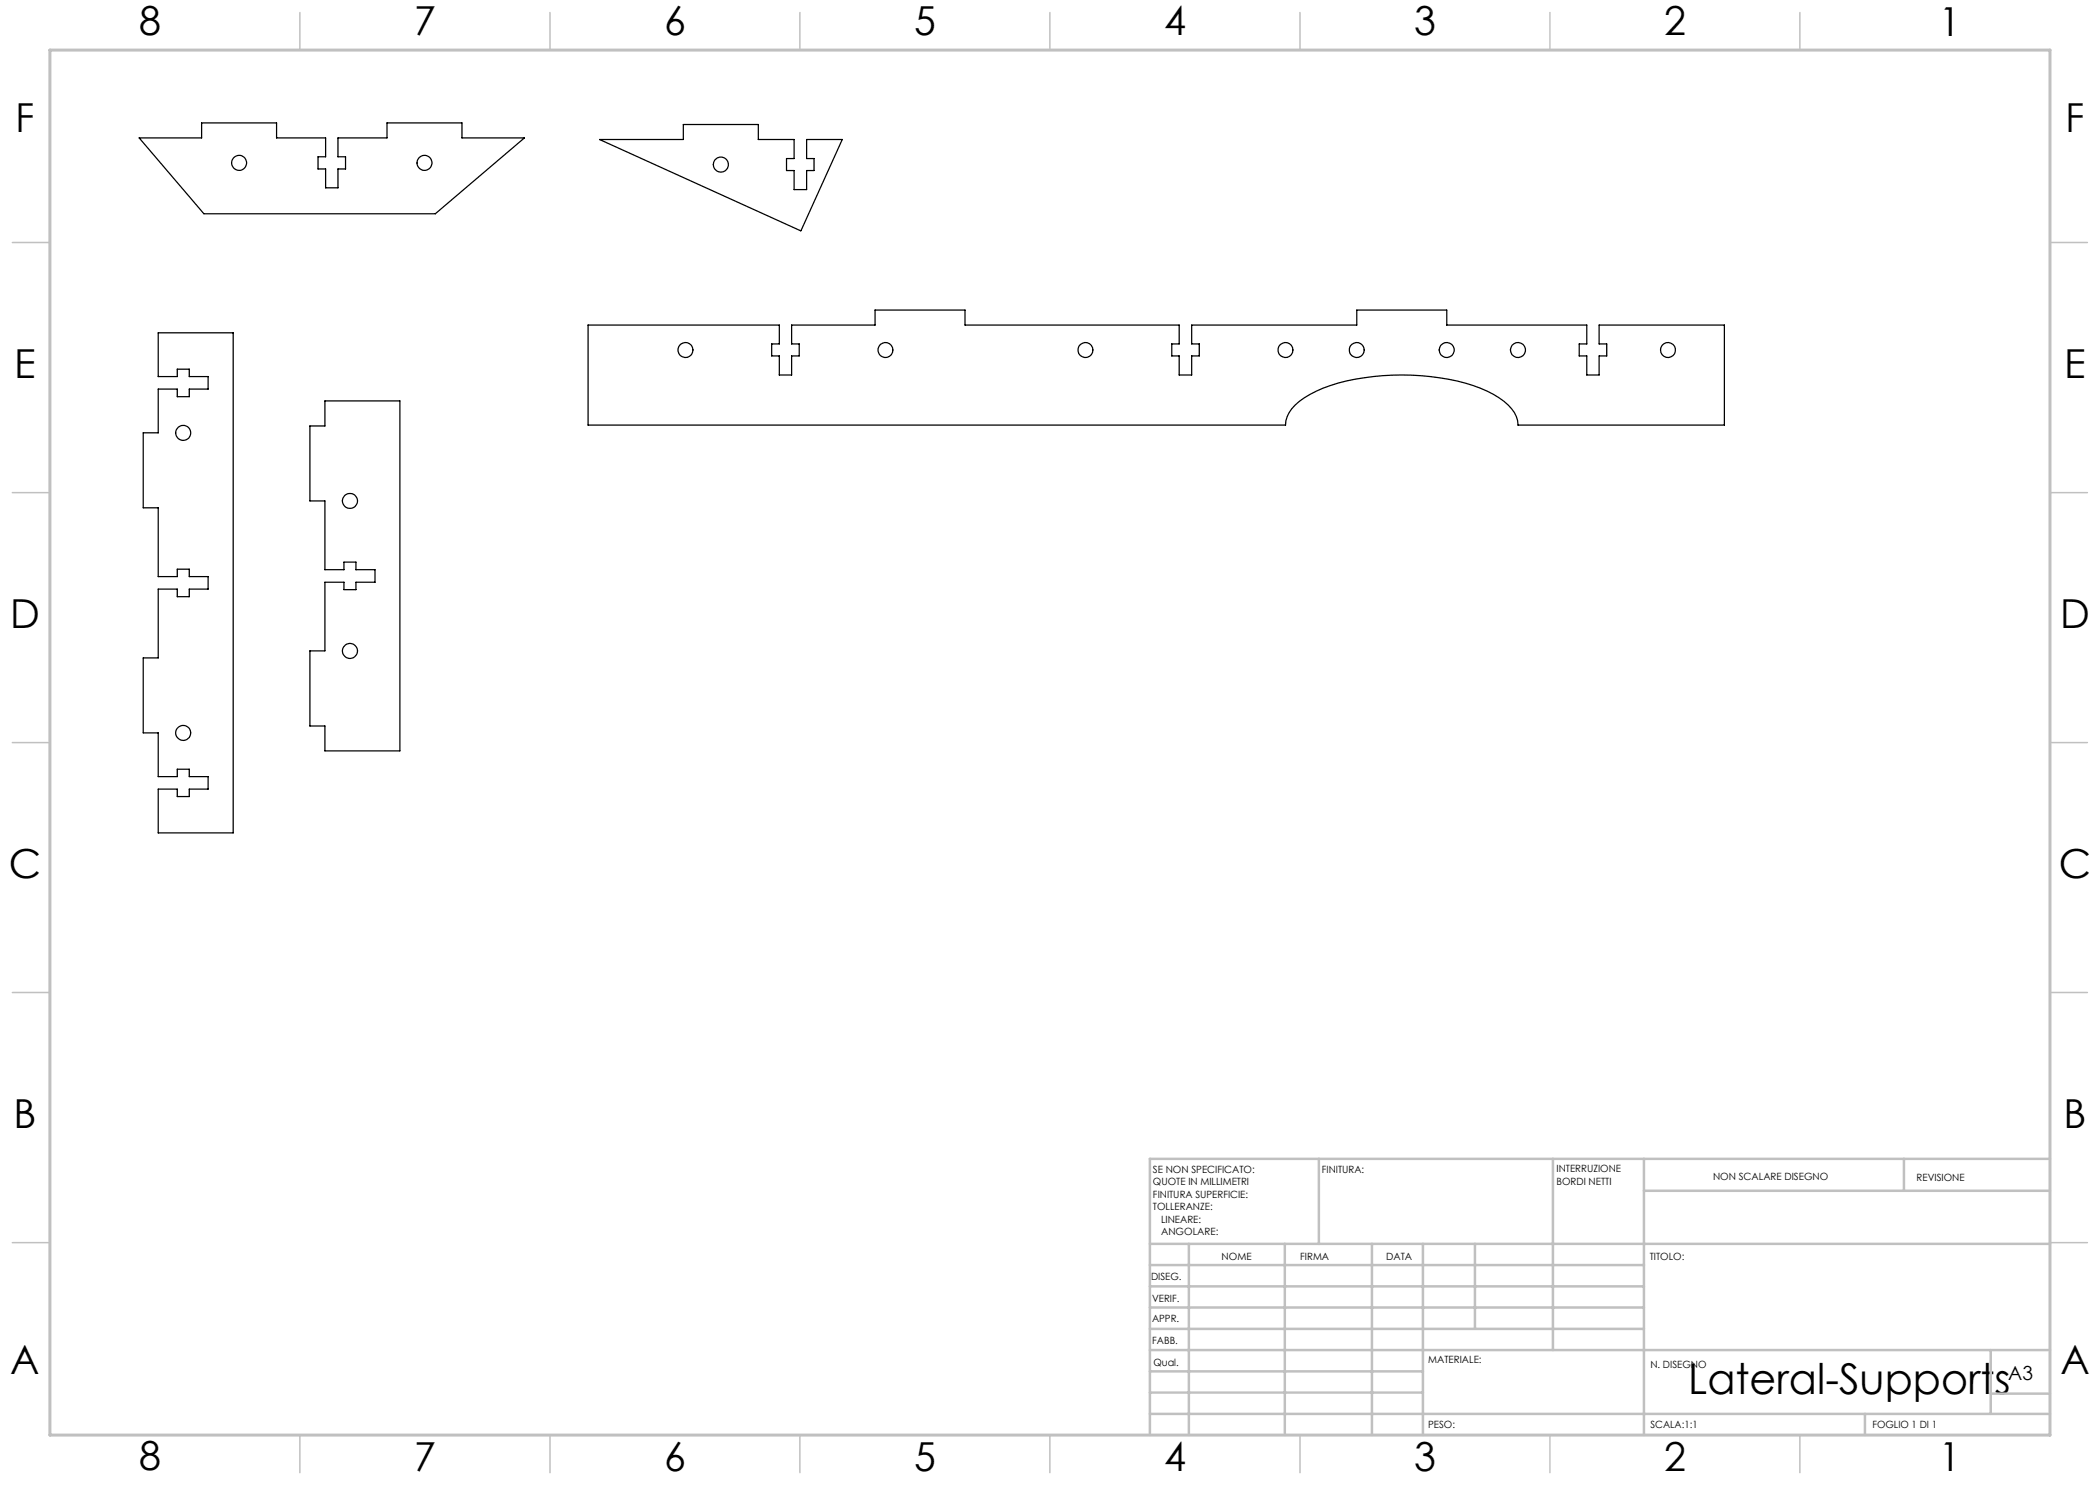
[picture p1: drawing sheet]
<svg xmlns="http://www.w3.org/2000/svg" width="420mm" height="297mm" viewBox="0 0 420 297" stroke-linecap="round" stroke-linejoin="round" font-family="sans-serif">
<path d="M410 231.8v55.2h-187.2" fill="none" stroke="#c0c0c0" stroke-width=".2"/>
<g fill="none" stroke="#c0c0c0" stroke-width=".5">
<path d="M263.8 231.8v17M310.6 231.8v38.2M328.8 231.8v55.2M328.8 238.2h81.2M380.8 231.8v6.4M410 231.8h-180v55.2M230 248.8h180M230 257.3h98.8M230 253h98.8M237.8 248.8v38.2M257 248.8v38.2M274.4 248.8v38.2"/>
<path d="M284.6 248.8v38.2M295 248.8v17M230 265.8h98.8M230 261.5h98.8M230 278.5h54.6M230 274.3h54.6M230 270h180M398.1 270v12.8M398.1 278.7h11.9M230 282.8h180M373 282.8v4.2"/>
</g>
<g fill="none" stroke="#c0c0c0" stroke-width=".3">
<path d="M60 2.5v7.5M110 2.5v7.5M160 2.5v7.5M210 2.5v7.5M260 2.5v7.5M310 2.5v7.5M360 2.5v7.5M2.5 48.5h7.5M410 48.5h7.5M2.5 98.5h7.5M410 98.5h7.5M2.5 148.5h7.5"/>
<path d="M410 148.5h7.5M2.5 198.5h7.5M410 198.5h7.5M2.5 248.5h7.5M410 248.5h7.5M60 287v7.5M110 287v7.5M160 287v7.5M210 287v7.5M260 287v7.5M310 287v7.5M360 287v7.5"/>
</g>
<path d="M10 10h400v277h-400z" fill="none" stroke="#c0c0c0" stroke-width=".6"/>
<g fill="none" stroke="#000" stroke-width=".25">
<path d="M27.8 27.6h12.5v-3h15v3h9.8v3.8h-1.5v2.4h1.5v3.8h2.5v-3.8h1.5v-2.4h-1.5v-3.8h9.8v-3h15v3h12.5l-17.8 15.2h-46.3zM119.9 27.9h16.8v-3h15v3h7.1v3.8h-1.5v2.4h1.5v3.8h2.5v-3.8h1.5v-2.4h-1.5v-3.8h7.2l-8.3 18.2zM31.6 66.6h15v100h-15v-8.8h3.9v1.5h2.4v-1.5h3.7v-2.5h-3.7v-1.5h-2.4v1.5h-3.9v-8.7h-3v-15h3v-13.8h3.9v1.5h2.4v-1.5h3.7v-2.5h-3.7v-1.5h-2.4v1.5h-3.9v-13.7h-3v-15h3v-8.8h3.9v1.5h2.4v-1.5h3.7v-2.5h-3.7v-1.5h-2.4v1.5h-3.9zM117.6 65h38.3v3.8h-1.6v2.4h1.6v3.8h2.4v-3.8h1.5v-2.4h-1.5v-3.8h16.7v-3h18v3h42.8v3.8h-1.4v2.4h1.4v3.8h2.5v-3.8h1.6v-2.4h-1.6v-3.8h33.1v-3h17.9v3h28.1v3.8h-1.6v2.4h1.6v3.8h2.4v-3.8h1.5v-2.4h-1.5v-3.8h25.1v20h-41.3a6.1 6.1 0 0 0-2.8-4.7 29.5 29.5 0 0 0-14.8-5 47.8 47.8 0 0 0-21.4 2.3 14.2 14.2 0 0 0-6.8 4.9l-.6 1.7-.1 .8h-139.5zM65 80.2h15v70h-15v-5h-3v-15h3v-13.8h3.8v1.5h2.4v-1.5h3.8v-2.5h-3.8v-1.5h-2.4v1.5h-3.8v-13.7h-3v-15h3z"/>
<circle cx="47.8" cy="32.6" r="1.5"/>
<circle cx="84.9" cy="32.6" r="1.5"/>
<circle cx="144.2" cy="32.9" r="1.51"/>
<circle cx="137.1" cy="70" r="1.51"/>
<circle cx="177.1" cy="70" r="1.49"/>
<circle cx="217.1" cy="70" r="1.49"/>
<circle cx="257.1" cy="70" r="1.49"/>
<circle cx="271.3" cy="70" r="1.49"/>
<circle cx="289.3" cy="70" r="1.51"/>
<circle cx="303.6" cy="70" r="1.51"/>
<circle cx="333.6" cy="70" r="1.49"/>
<circle cx="36.6" cy="86.6" r="1.5"/>
<circle cx="70" cy="100.2" r="1.51"/>
<circle cx="70" cy="130.2" r="1.51"/>
<circle cx="36.6" cy="146.6" r="1.5"/>
</g>
<text font-size="8.5" x="337.7" y="278.7">Lateral-Supports</text>
<g font-size="8">
<text x="27.8" y="7">8</text>
<text x="82.8" y="7.1">7</text>
<text x="132.8" y="7.1">6</text>
<text x="182.8" y="7.1">5</text>
<text x="232.8" y="7.1">4</text>
<text x="282.8" y="7.1">3</text>
<text x="332.8" y="7.1">2</text>
<text x="387.8" y="7.2">1</text>
<text x="3.1" y="26.4">F</text>
<text x="413.1" y="26.4">F</text>
<text x="2.9" y="75.7">E</text>
<text x="412.9" y="75.7">E</text>
<text x="2" y="125.6">D</text>
<text x="412" y="125.6">D</text>
<text x="1.8" y="175.6">C</text>
<text x="411.8" y="175.6">C</text>
<text x="2.7" y="225.7">B</text>
<text x="412.7" y="225.7">B</text>
<text x="2.1" y="274.9">A</text>
<text x="412.1" y="274.8">A</text>
<text x="27.8" y="294">8</text>
<text x="82.8" y="294.1">7</text>
<text x="132.8" y="294.1">6</text>
<text x="182.8" y="294.1">5</text>
<text x="232.8" y="294.1">4</text>
<text x="282.8" y="294.1">3</text>
<text x="332.8" y="294.1">2</text>
<text x="387.8" y="294.2">1</text>
</g>
<text font-size="3.9" x="401.6" y="276">A3</text>
<g font-size="2">
<text x="230.6" y="234.6">SE NON SPECIFICATO:</text>
<text x="230.6" y="237.1">QUOTE IN MILLIMETRI</text>
<text x="230.6" y="239.6">FINITURA SUPERFICIE:</text>
<text x="264.4" y="234.6">FINITURA:</text>
<text x="311.3" y="234.5">INTERRUZIONE</text>
<text x="311.3" y="237">BORDI NETTI</text>
<text x="342.6" y="236">NON SCALARE DISEGNO</text>
<text x="383.3" y="236.2">REVISIONE</text>
<text x="230.6" y="242.1">TOLLERANZE:</text>
<text x="232.2" y="244.6">LINEARE:</text>
<text x="232.2" y="247.1">ANGOLARE:</text>
<text x="244.3" y="252">NOME</text>
<text x="260" y="251.9">FIRMA</text>
<text x="277.2" y="251.9">DATA</text>
<text x="330" y="251.9">TITOLO:</text>
<text x="230.2" y="256.1">DISEG.</text>
<text x="230.4" y="260.3">VERIF.</text>
<text x="230.4" y="264.4">APPR.</text>
<text x="230.5" y="268.8">FABB.</text>
<text x="230.7" y="273.1">Qual.</text>
<text x="285.7" y="272.5">MATERIALE:</text>
<text x="330.1" y="273.6">N. DISEGNO</text>
<text x="285.6" y="285.5">PESO:</text>
<text x="330.1" y="285.6">SCALA:1:1</text>
<text x="374.5" y="285.6">FOGLIO 1 DI 1</text>
</g>
</svg>
